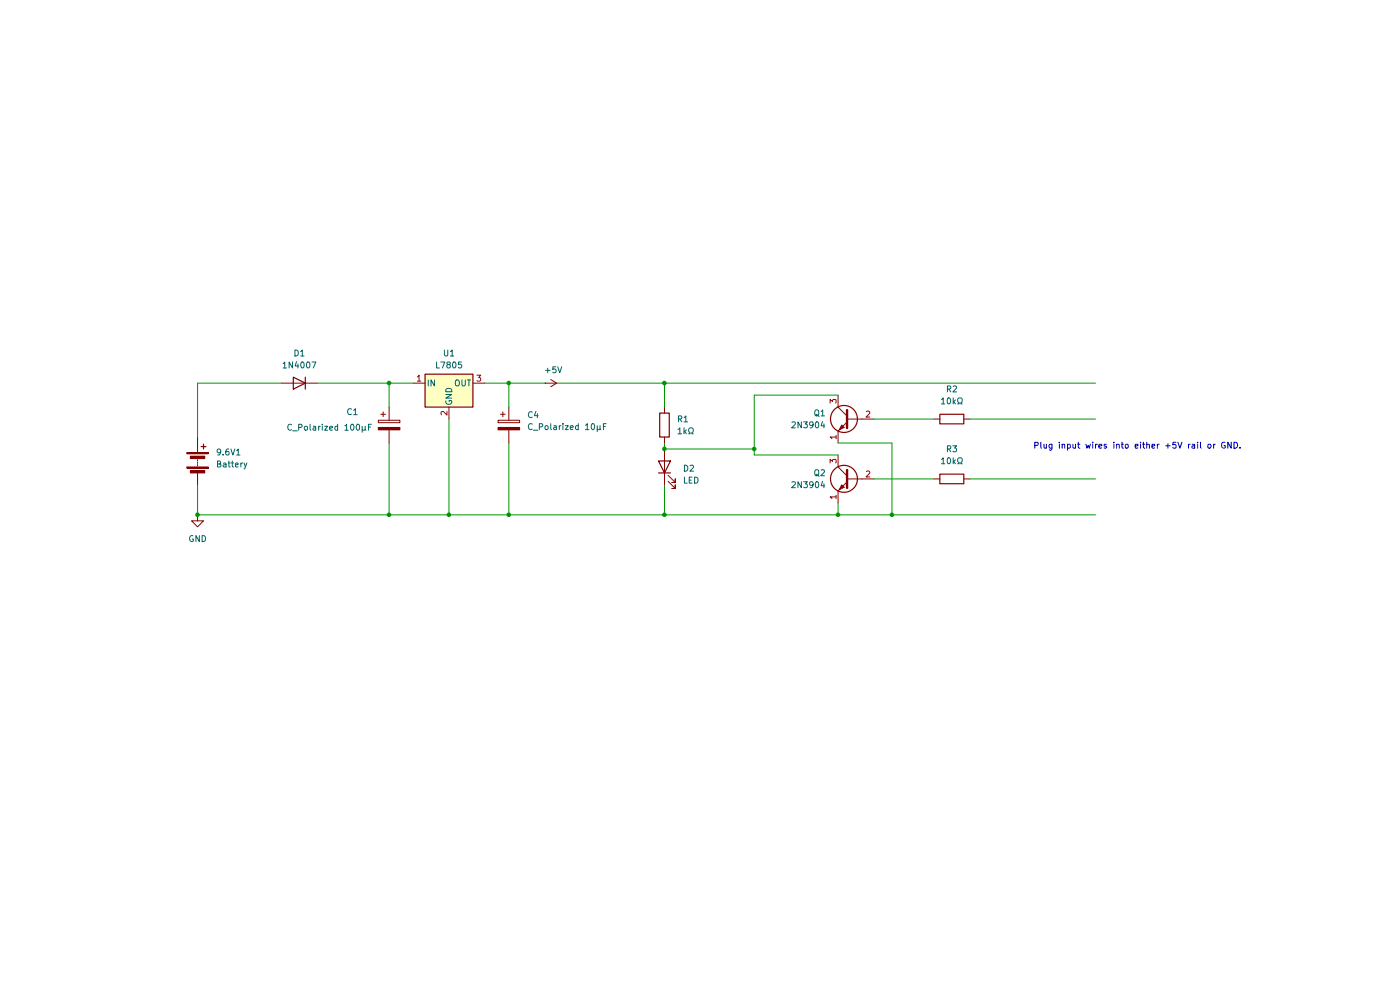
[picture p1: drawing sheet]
(kicad_sch
 (version 20260306)
 (generator "eeschema")
 (generator_version "10.0")
 (paper "A4")
 (lib_symbols
  (symbol "Device:Battery"
   (pin_numbers (hide yes))
   (pin_names
    (offset 0) (hide yes)) (exclude_from_sim no) (in_bom yes) (on_board yes)
   (in_pos_files yes)
   (duplicate_pin_numbers_are_jumpers no)
   (property "Reference" "BT" (at 2.54 2.54 0) (show_name no) (do_not_autoplace no) (effects (font (size 1.27 1.27)) (justify left)))
   (property "Value" "Battery" (at 2.54 0 0) (show_name no) (do_not_autoplace no) (effects (font (size 1.27 1.27)) (justify left)))
   (property "Footprint" "" (at 0 1.524 90) (show_name no) (do_not_autoplace no) (hide yes) (effects (font (size 1.27 1.27))))
   (property "Datasheet" "" (at 0 1.524 90) (show_name no) (do_not_autoplace no) (hide yes) (effects (font (size 1.27 1.27))))
   (property "Description" "Multiple-cell battery" (at 0 0 0) (show_name no) (do_not_autoplace no) (hide yes) (effects (font (size 1.27 1.27))))
   (property "Sim.Device" "V" (at 0 0 0) (show_name no) (do_not_autoplace no) (hide yes) (effects (font (size 1.27 1.27))))
   (property "Sim.Type" "DC" (at 0 0 0) (show_name no) (do_not_autoplace no) (hide yes) (effects (font (size 1.27 1.27))))
   (property "Sim.Pins" "1=+ 2=-" (at 0 0 0) (show_name no) (do_not_autoplace no) (hide yes) (effects (font (size 1.27 1.27))))
   (symbol "Battery_0_1"
    (rectangle (start -2.286 1.778) (end 2.286 1.524) (stroke (width 0) (type default)) (fill (type outline)))
    (rectangle (start -2.286 -1.27) (end 2.286 -1.524) (stroke (width 0) (type default)) (fill (type outline)))
    (rectangle (start -1.524 1.016) (end 1.524 0.508) (stroke (width 0) (type default)) (fill (type outline)))
    (rectangle (start -1.524 -2.032) (end 1.524 -2.54) (stroke (width 0) (type default)) (fill (type outline)))
    (polyline (pts (xy 0 1.778) (xy 0 2.54)) (stroke (width 0) (type default)) (fill (type none)))
    (polyline (pts (xy 0 0) (xy 0 0.254)) (stroke (width 0) (type default)) (fill (type none)))
    (polyline (pts (xy 0 -0.508) (xy 0 -0.254)) (stroke (width 0) (type default)) (fill (type none)))
    (polyline (pts (xy 0 -1.016) (xy 0 -0.762)) (stroke (width 0) (type default)) (fill (type none)))
    (polyline (pts (xy 0.762 3.048) (xy 1.778 3.048)) (stroke (width 0.254) (type default)) (fill (type none)))
    (polyline (pts (xy 1.27 3.556) (xy 1.27 2.54)) (stroke (width 0.254) (type default)) (fill (type none))))
   (symbol "Battery_1_1"
    (pin passive line (at 0 5.08 270) (length 2.54) (name "+" (effects (font (size 1.27 1.27)))) (number "1" (effects (font (size 1.27 1.27)))))
    (pin passive line (at 0 -5.08 90) (length 2.54) (name "-" (effects (font (size 1.27 1.27)))) (number "2" (effects (font (size 1.27 1.27))))))
   (embedded_fonts no))
  (symbol "Device:C_Polarized"
   (pin_numbers (hide yes))
   (pin_names
    (offset 0.254)) (exclude_from_sim no) (in_bom yes) (on_board yes)
   (in_pos_files yes)
   (duplicate_pin_numbers_are_jumpers no)
   (property "Reference" "C" (at 0.635 2.54 0) (show_name no) (do_not_autoplace no) (effects (font (size 1.27 1.27)) (justify left)))
   (property "Value" "C_Polarized" (at 0.635 -2.54 0) (show_name no) (do_not_autoplace no) (effects (font (size 1.27 1.27)) (justify left)))
   (property "Footprint" "" (at 0.9652 -3.81 0) (show_name no) (do_not_autoplace no) (hide yes) (effects (font (size 1.27 1.27))))
   (property "Datasheet" "" (at 0 0 0) (show_name no) (do_not_autoplace no) (hide yes) (effects (font (size 1.27 1.27))))
   (property "Description" "Polarized capacitor" (at 0 0 0) (show_name no) (do_not_autoplace no) (hide yes) (effects (font (size 1.27 1.27))))
   (symbol "C_Polarized_0_1"
    (rectangle (start -2.286 0.508) (end 2.286 1.016) (stroke (width 0) (type default)) (fill (type none)))
    (polyline (pts (xy -1.778 2.286) (xy -0.762 2.286)) (stroke (width 0) (type default)) (fill (type none)))
    (polyline (pts (xy -1.27 2.794) (xy -1.27 1.778)) (stroke (width 0) (type default)) (fill (type none)))
    (rectangle (start 2.286 -0.508) (end -2.286 -1.016) (stroke (width 0) (type default)) (fill (type outline))))
   (symbol "C_Polarized_1_1"
    (pin passive line (at 0 3.81 270) (length 2.794) (name "" (effects (font (size 1.27 1.27)))) (number "1" (effects (font (size 1.27 1.27)))))
    (pin passive line (at 0 -3.81 90) (length 2.794) (name "" (effects (font (size 1.27 1.27)))) (number "2" (effects (font (size 1.27 1.27))))))
   (embedded_fonts no))
  (symbol "Device:LED"
   (pin_numbers (hide yes))
   (pin_names
    (offset 1.016) (hide yes)) (exclude_from_sim no) (in_bom yes) (on_board yes)
   (in_pos_files yes)
   (duplicate_pin_numbers_are_jumpers no)
   (property "Reference" "D" (at 0 2.54 0) (show_name no) (do_not_autoplace no) (effects (font (size 1.27 1.27))))
   (property "Value" "LED" (at 0 -2.54 0) (show_name no) (do_not_autoplace no) (effects (font (size 1.27 1.27))))
   (property "Footprint" "" (at 0 0 0) (show_name no) (do_not_autoplace no) (hide yes) (effects (font (size 1.27 1.27))))
   (property "Datasheet" "" (at 0 0 0) (show_name no) (do_not_autoplace no) (hide yes) (effects (font (size 1.27 1.27))))
   (property "Description" "Light emitting diode" (at 0 0 0) (show_name no) (do_not_autoplace no) (hide yes) (effects (font (size 1.27 1.27))))
   (property "Sim.Pins" "1=K 2=A" (at 0 0 0) (show_name no) (do_not_autoplace no) (hide yes) (effects (font (size 1.27 1.27))))
   (symbol "LED_0_1"
    (polyline (pts (xy -3.048 -0.762) (xy -4.572 -2.286) (xy -3.81 -2.286) (xy -4.572 -2.286) (xy -4.572 -1.524)) (stroke (width 0) (type default)) (fill (type none)))
    (polyline (pts (xy -1.778 -0.762) (xy -3.302 -2.286) (xy -2.54 -2.286) (xy -3.302 -2.286) (xy -3.302 -1.524)) (stroke (width 0) (type default)) (fill (type none)))
    (polyline (pts (xy -1.27 0) (xy 1.27 0)) (stroke (width 0) (type default)) (fill (type none)))
    (polyline (pts (xy -1.27 -1.27) (xy -1.27 1.27)) (stroke (width 0.254) (type default)) (fill (type none)))
    (polyline (pts (xy 1.27 -1.27) (xy 1.27 1.27) (xy -1.27 0) (xy 1.27 -1.27)) (stroke (width 0.254) (type default)) (fill (type none))))
   (symbol "LED_1_1"
    (pin passive line (at -3.81 0 0) (length 2.54) (name "K" (effects (font (size 1.27 1.27)))) (number "1" (effects (font (size 1.27 1.27)))))
    (pin passive line (at 3.81 0 180) (length 2.54) (name "A" (effects (font (size 1.27 1.27)))) (number "2" (effects (font (size 1.27 1.27))))))
   (embedded_fonts no))
  (symbol "Device:R"
   (pin_numbers (hide yes))
   (pin_names
    (offset 0)) (exclude_from_sim no) (in_bom yes) (on_board yes)
   (in_pos_files yes)
   (duplicate_pin_numbers_are_jumpers no)
   (property "Reference" "R" (at 2.032 0 90) (show_name no) (do_not_autoplace no) (effects (font (size 1.27 1.27))))
   (property "Value" "R" (at 0 0 90) (show_name no) (do_not_autoplace no) (effects (font (size 1.27 1.27))))
   (property "Footprint" "" (at -1.778 0 90) (show_name no) (do_not_autoplace no) (hide yes) (effects (font (size 1.27 1.27))))
   (property "Datasheet" "" (at 0 0 0) (show_name no) (do_not_autoplace no) (hide yes) (effects (font (size 1.27 1.27))))
   (property "Description" "Resistor" (at 0 0 0) (show_name no) (do_not_autoplace no) (hide yes) (effects (font (size 1.27 1.27))))
   (symbol "R_0_1"
    (rectangle (start -1.016 -2.54) (end 1.016 2.54) (stroke (width 0.254) (type default)) (fill (type none))))
   (symbol "R_1_1"
    (pin passive line (at 0 3.81 270) (length 1.27) (name "" (effects (font (size 1.27 1.27)))) (number "1" (effects (font (size 1.27 1.27)))))
    (pin passive line (at 0 -3.81 90) (length 1.27) (name "" (effects (font (size 1.27 1.27)))) (number "2" (effects (font (size 1.27 1.27))))))
   (embedded_fonts no))
  (symbol "Diode:1N4007"
   (pin_numbers (hide yes))
   (pin_names (hide yes)) (exclude_from_sim no) (in_bom yes) (on_board yes)
   (in_pos_files yes)
   (duplicate_pin_numbers_are_jumpers no)
   (property "Reference" "D" (at 0 2.54 0) (show_name no) (do_not_autoplace no) (effects (font (size 1.27 1.27))))
   (property "Value" "1N4007" (at 0 -2.54 0) (show_name no) (do_not_autoplace no) (effects (font (size 1.27 1.27))))
   (property "Footprint" "Diode_THT:D_DO-41_SOD81_P10.16mm_Horizontal" (at 0 -4.445 0) (show_name no) (do_not_autoplace no) (hide yes) (effects (font (size 1.27 1.27))))
   (property "Datasheet" "http://www.vishay.com/docs/88503/1n4001.pdf" (at 0 0 0) (show_name no) (do_not_autoplace no) (hide yes) (effects (font (size 1.27 1.27))))
   (property "Description" "1000V 1A General Purpose Rectifier Diode, DO-41" (at 0 0 0) (show_name no) (do_not_autoplace no) (hide yes) (effects (font (size 1.27 1.27))))
   (property "Sim.Device" "D" (at 0 0 0) (show_name no) (do_not_autoplace no) (hide yes) (effects (font (size 1.27 1.27))))
   (property "Sim.Pins" "1=K 2=A" (at 0 0 0) (show_name no) (do_not_autoplace no) (hide yes) (effects (font (size 1.27 1.27))))
   (symbol "1N4007_0_1"
    (polyline (pts (xy -1.27 1.27) (xy -1.27 -1.27)) (stroke (width 0.254) (type default)) (fill (type none)))
    (polyline (pts (xy 1.27 1.27) (xy 1.27 -1.27) (xy -1.27 0) (xy 1.27 1.27)) (stroke (width 0.254) (type default)) (fill (type none)))
    (polyline (pts (xy 1.27 0) (xy -1.27 0)) (stroke (width 0) (type default)) (fill (type none))))
   (symbol "1N4007_1_1"
    (pin passive line (at -3.81 0 0) (length 2.54) (name "K" (effects (font (size 1.27 1.27)))) (number "1" (effects (font (size 1.27 1.27)))))
    (pin passive line (at 3.81 0 180) (length 2.54) (name "A" (effects (font (size 1.27 1.27)))) (number "2" (effects (font (size 1.27 1.27))))))
   (embedded_fonts no))
  (symbol "Regulator_Linear:L7805"
   (pin_names
    (offset 0.254)) (exclude_from_sim no) (in_bom yes) (on_board yes)
   (in_pos_files yes)
   (duplicate_pin_numbers_are_jumpers no)
   (property "Reference" "U" (at -3.81 3.175 0) (show_name no) (do_not_autoplace no) (effects (font (size 1.27 1.27))))
   (property "Value" "L7805" (at 0 3.175 0) (show_name no) (do_not_autoplace no) (effects (font (size 1.27 1.27)) (justify left)))
   (property "Footprint" "" (at 0.635 -3.81 0) (show_name no) (do_not_autoplace no) (hide yes) (effects (font (size 1.27 1.27)
    (italic yes)) (justify left)))
   (property "Datasheet" "http://www.st.com/content/ccc/resource/technical/document/datasheet/41/4f/b3/b0/12/d4/47/88/CD00000444.pdf/files/CD00000444.pdf/jcr:content/translations/en.CD00000444.pdf" (at 0 -1.27 0) (show_name no) (do_not_autoplace no) (hide yes) (effects (font (size 1.27 1.27))))
   (property "Description" "Positive 1.5A 35V Linear Regulator, Fixed Output 5V, TO-220/TO-263/TO-252" (at 0 0 0) (show_name no) (do_not_autoplace no) (hide yes) (effects (font (size 1.27 1.27))))
   (symbol "L7805_0_1"
    (rectangle (start -5.08 1.905) (end 5.08 -5.08) (stroke (width 0.254) (type default)) (fill (type background))))
   (symbol "L7805_1_1"
    (pin power_in line (at -7.62 0 0) (length 2.54) (name "IN" (effects (font (size 1.27 1.27)))) (number "1" (effects (font (size 1.27 1.27)))))
    (pin power_in line (at 0 -7.62 90) (length 2.54) (name "GND" (effects (font (size 1.27 1.27)))) (number "2" (effects (font (size 1.27 1.27)))))
    (pin power_out line (at 7.62 0 180) (length 2.54) (name "OUT" (effects (font (size 1.27 1.27)))) (number "3" (effects (font (size 1.27 1.27))))))
   (embedded_fonts no))
  (symbol "Transistor_BJT:2N3904"
   (pin_names
    (offset 0) (hide yes)) (exclude_from_sim no) (in_bom yes) (on_board yes)
   (in_pos_files yes)
   (duplicate_pin_numbers_are_jumpers no)
   (property "Reference" "Q" (at 5.08 1.905 0) (show_name no) (do_not_autoplace no) (effects (font (size 1.27 1.27)) (justify left)))
   (property "Value" "2N3904" (at 5.08 0 0) (show_name no) (do_not_autoplace no) (effects (font (size 1.27 1.27)) (justify left)))
   (property "Footprint" "Package_TO_SOT_THT:TO-92_Inline" (at 5.08 -1.905 0) (show_name no) (do_not_autoplace no) (hide yes) (effects (font (size 1.27 1.27)
    (italic yes)) (justify left)))
   (property "Datasheet" "https://www.onsemi.com/pub/Collateral/2N3903-D.PDF" (at 0 0 0) (show_name no) (do_not_autoplace no) (hide yes) (effects (font (size 1.27 1.27)) (justify left)))
   (property "Description" "0.2A Ic, 40V Vce, Small Signal NPN Transistor, TO-92" (at 0 0 0) (show_name no) (do_not_autoplace no) (hide yes) (effects (font (size 1.27 1.27))))
   (property "Sim.Device" "NPN" (at 0 0 0) (show_name no) (do_not_autoplace no) (hide yes) (effects (font (size 1.27 1.27))))
   (property "Sim.Pins" "1=E 2=B 3=C" (at 0 0 0) (show_name no) (do_not_autoplace no) (hide yes) (effects (font (size 1.27 1.27))))
   (symbol "2N3904_0_1"
    (polyline (pts (xy -2.54 0) (xy 0.635 0)) (stroke (width 0) (type default)) (fill (type none)))
    (polyline (pts (xy 0.635 1.905) (xy 0.635 -1.905)) (stroke (width 0.508) (type default)) (fill (type none)))
    (circle (center 1.27 0) (radius 2.8194) (stroke (width 0.254) (type default)) (fill (type none))))
   (symbol "2N3904_1_1"
    (polyline (pts (xy 0.635 0.635) (xy 2.54 2.54)) (stroke (width 0) (type default)) (fill (type none)))
    (polyline (pts (xy 0.635 -0.635) (xy 2.54 -2.54)) (stroke (width 0) (type default)) (fill (type none)))
    (polyline (pts (xy 1.27 -1.778) (xy 1.778 -1.27) (xy 2.286 -2.286) (xy 1.27 -1.778)) (stroke (width 0) (type default)) (fill (type outline)))
    (pin passive line (at 2.54 -5.08 90) (length 2.54) (name "E" (effects (font (size 1.27 1.27)))) (number "1" (effects (font (size 1.27 1.27)))))
    (pin input line (at -5.08 0 0) (length 2.54) (name "B" (effects (font (size 1.27 1.27)))) (number "2" (effects (font (size 1.27 1.27)))))
    (pin passive line (at 2.54 5.08 270) (length 2.54) (name "C" (effects (font (size 1.27 1.27)))) (number "3" (effects (font (size 1.27 1.27))))))
   (embedded_fonts no))
  (symbol "power:+5V"
   (power global)
   (pin_numbers (hide yes))
   (pin_names
    (offset 0) (hide yes)) (exclude_from_sim no) (in_bom yes) (on_board yes)
   (in_pos_files yes)
   (duplicate_pin_numbers_are_jumpers no)
   (property "Reference" "#PWR" (at 0 -3.81 0) (show_name no) (do_not_autoplace no) (hide yes) (effects (font (size 1.27 1.27))))
   (property "Value" "+5V" (at 0 3.556 0) (show_name no) (do_not_autoplace no) (effects (font (size 1.27 1.27))))
   (property "Footprint" "" (at 0 0 0) (show_name no) (do_not_autoplace no) (hide yes) (effects (font (size 1.27 1.27))))
   (property "Datasheet" "" (at 0 0 0) (show_name no) (do_not_autoplace no) (hide yes) (effects (font (size 1.27 1.27))))
   (property "Description" "Power symbol creates a global label with name \"+5V\"" (at 0 0 0) (show_name no) (do_not_autoplace no) (hide yes) (effects (font (size 1.27 1.27))))
   (symbol "+5V_0_1"
    (polyline (pts (xy -0.762 1.27) (xy 0 2.54)) (stroke (width 0) (type default)) (fill (type none)))
    (polyline (pts (xy 0 2.54) (xy 0.762 1.27)) (stroke (width 0) (type default)) (fill (type none)))
    (polyline (pts (xy 0 0) (xy 0 2.54)) (stroke (width 0) (type default)) (fill (type none))))
   (symbol "+5V_1_1"
    (pin power_in line (at 0 0 90) (length 0) (name "" (effects (font (size 1.27 1.27)))) (number "1" (effects (font (size 1.27 1.27))))))
   (embedded_fonts no))
  (symbol "power:GND"
   (power global)
   (pin_numbers (hide yes))
   (pin_names
    (offset 0) (hide yes)) (exclude_from_sim no) (in_bom yes) (on_board yes)
   (in_pos_files yes)
   (duplicate_pin_numbers_are_jumpers no)
   (property "Reference" "#PWR" (at 0 -6.35 0) (show_name no) (do_not_autoplace no) (hide yes) (effects (font (size 1.27 1.27))))
   (property "Value" "GND" (at 0 -3.81 0) (show_name no) (do_not_autoplace no) (effects (font (size 1.27 1.27))))
   (property "Footprint" "" (at 0 0 0) (show_name no) (do_not_autoplace no) (hide yes) (effects (font (size 1.27 1.27))))
   (property "Datasheet" "" (at 0 0 0) (show_name no) (do_not_autoplace no) (hide yes) (effects (font (size 1.27 1.27))))
   (property "Description" "Power symbol creates a global label with name \"GND\" , ground" (at 0 0 0) (show_name no) (do_not_autoplace no) (hide yes) (effects (font (size 1.27 1.27))))
   (symbol "GND_0_1"
    (polyline (pts (xy 0 0) (xy 0 -1.27) (xy 1.27 -1.27) (xy 0 -2.54) (xy -1.27 -1.27) (xy 0 -1.27)) (stroke (width 0) (type default)) (fill (type none))))
   (symbol "GND_1_1"
    (pin power_in line (at 0 0 270) (length 0) (name "" (effects (font (size 1.27 1.27)))) (number "1" (effects (font (size 1.27 1.27))))))
   (embedded_fonts no)))
 (text "Plug input wires into either +5V rail or GND."
  (exclude_from_sim no)
  (at 241.3 94.742 0)
  (effects (font (size 1.27 1.27))))
 (junction
  (at 189.23 109.22)
  (diameter 0)
  (color 0 0 0 0))
 (junction
  (at 107.95 109.22)
  (diameter 0)
  (color 0 0 0 0))
 (junction
  (at 160.02 95.25)
  (diameter 0)
  (color 0 0 0 0))
 (junction
  (at 95.25 109.22)
  (diameter 0)
  (color 0 0 0 0))
 (junction
  (at 140.97 109.22)
  (diameter 0)
  (color 0 0 0 0))
 (junction
  (at 82.55 81.28)
  (diameter 0)
  (color 0 0 0 0))
 (junction
  (at 107.95 81.28)
  (diameter 0)
  (color 0 0 0 0))
 (junction
  (at 177.8 109.22)
  (diameter 0)
  (color 0 0 0 0))
 (junction
  (at 140.97 81.28)
  (diameter 0)
  (color 0 0 0 0))
 (junction
  (at 41.91 109.22)
  (diameter 0)
  (color 0 0 0 0))
 (junction
  (at 140.97 95.25)
  (diameter 0)
  (color 0 0 0 0))
 (junction
  (at 82.55 109.22)
  (diameter 0)
  (color 0 0 0 0))
 (wire
  (pts (xy 118.11 81.28) (xy 140.97 81.28))
  (stroke (width 0) (type default)))
 (wire
  (pts (xy 140.97 109.22) (xy 140.97 102.87))
  (stroke (width 0) (type default)))
 (wire
  (pts (xy 140.97 81.28) (xy 140.97 86.36))
  (stroke (width 0) (type default)))
 (wire
  (pts (xy 185.42 101.6) (xy 198.12 101.6))
  (stroke (width 0) (type default)))
 (wire
  (pts (xy 95.25 88.9) (xy 95.25 109.22))
  (stroke (width 0) (type default)))
 (wire
  (pts (xy 177.8 96.52) (xy 160.02 96.52))
  (stroke (width 0) (type default)))
 (wire
  (pts (xy 41.91 102.87) (xy 41.91 109.22))
  (stroke (width 0) (type default)))
 (wire
  (pts (xy 160.02 96.52) (xy 160.02 95.25))
  (stroke (width 0) (type default)))
 (wire
  (pts (xy 189.23 109.22) (xy 232.41 109.22))
  (stroke (width 0) (type default)))
 (wire
  (pts (xy 95.25 109.22) (xy 82.55 109.22))
  (stroke (width 0) (type default)))
 (wire
  (pts (xy 107.95 109.22) (xy 95.25 109.22))
  (stroke (width 0) (type default)))
 (wire
  (pts (xy 67.31 81.28) (xy 82.55 81.28))
  (stroke (width 0) (type default)))
 (wire
  (pts (xy 177.8 109.22) (xy 140.97 109.22))
  (stroke (width 0) (type default)))
 (wire
  (pts (xy 140.97 95.25) (xy 160.02 95.25))
  (stroke (width 0) (type default)))
 (wire
  (pts (xy 185.42 88.9) (xy 198.12 88.9))
  (stroke (width 0) (type default)))
 (wire
  (pts (xy 140.97 81.28) (xy 232.41 81.28))
  (stroke (width 0) (type default)))
 (wire
  (pts (xy 160.02 83.82) (xy 160.02 95.25))
  (stroke (width 0) (type default)))
 (wire
  (pts (xy 140.97 93.98) (xy 140.97 95.25))
  (stroke (width 0) (type default)))
 (wire
  (pts (xy 189.23 93.98) (xy 189.23 109.22))
  (stroke (width 0) (type default)))
 (wire
  (pts (xy 107.95 109.22) (xy 140.97 109.22))
  (stroke (width 0) (type default)))
 (wire
  (pts (xy 177.8 109.22) (xy 189.23 109.22))
  (stroke (width 0) (type default)))
 (wire
  (pts (xy 160.02 83.82) (xy 177.8 83.82))
  (stroke (width 0) (type default)))
 (wire
  (pts (xy 205.74 88.9) (xy 232.41 88.9))
  (stroke (width 0) (type default)))
 (wire
  (pts (xy 177.8 93.98) (xy 189.23 93.98))
  (stroke (width 0) (type default)))
 (wire
  (pts (xy 102.87 81.28) (xy 107.95 81.28))
  (stroke (width 0) (type default)))
 (wire
  (pts (xy 177.8 106.68) (xy 177.8 109.22))
  (stroke (width 0) (type default)))
 (wire
  (pts (xy 41.91 81.28) (xy 59.69 81.28))
  (stroke (width 0) (type default)))
 (wire
  (pts (xy 82.55 109.22) (xy 41.91 109.22))
  (stroke (width 0) (type default)))
 (wire
  (pts (xy 107.95 81.28) (xy 107.95 86.36))
  (stroke (width 0) (type default)))
 (wire
  (pts (xy 82.55 81.28) (xy 82.55 86.36))
  (stroke (width 0) (type default)))
 (wire
  (pts (xy 107.95 93.98) (xy 107.95 109.22))
  (stroke (width 0) (type default)))
 (wire
  (pts (xy 205.74 101.6) (xy 232.41 101.6))
  (stroke (width 0) (type default)))
 (wire
  (pts (xy 82.55 81.28) (xy 87.63 81.28))
  (stroke (width 0) (type default)))
 (wire
  (pts (xy 41.91 92.71) (xy 41.91 81.28))
  (stroke (width 0) (type default)))
 (wire
  (pts (xy 107.95 81.28) (xy 115.57 81.28))
  (stroke (width 0) (type default)))
 (wire
  (pts (xy 82.55 93.98) (xy 82.55 109.22))
  (stroke (width 0) (type default)))
 (symbol
  (lib_id "Diode:1N4007")
  (at 63.5 81.28 180)
  (unit 1)
  (body_style 1)
  (exclude_from_sim no)
  (in_bom yes)
  (on_board yes)
  (in_pos_files yes)
  (dnp no)
  (fields_autoplaced yes)
  (property "Reference" "D1" (at 63.5 74.93 0) (show_name no) (do_not_autoplace no) (effects (font (size 1.27 1.27))))
  (property "Value" "1N4007" (at 63.5 77.47 0) (show_name no) (do_not_autoplace no) (effects (font (size 1.27 1.27))))
  (property "Footprint" "Diode_THT:D_DO-41_SOD81_P10.16mm_Horizontal" (at 63.5 76.835 0) (hide yes) (show_name no) (do_not_autoplace no) (effects (font (size 1.27 1.27))))
  (property "Datasheet" "http://www.vishay.com/docs/88503/1n4001.pdf" (at 63.5 81.28 0) (hide yes) (show_name no) (do_not_autoplace no) (effects (font (size 1.27 1.27))))
  (property "Description" "1000V 1A General Purpose Rectifier Diode, DO-41" (at 63.5 81.28 0) (hide yes) (show_name no) (do_not_autoplace no) (effects (font (size 1.27 1.27))))
  (property "Sim.Device" "D" (at 63.5 81.28 0) (hide yes) (show_name no) (do_not_autoplace no) (effects (font (size 1.27 1.27))))
  (property "Sim.Pins" "1=K 2=A" (at 63.5 81.28 0) (hide yes) (show_name no) (do_not_autoplace no) (effects (font (size 1.27 1.27))))
  (pin "1")
  (pin "2"))
 (symbol
  (lib_id "power:GND")
  (at 41.91 109.22 0)
  (unit 1)
  (body_style 1)
  (exclude_from_sim no)
  (in_bom yes)
  (on_board yes)
  (in_pos_files yes)
  (dnp no)
  (fields_autoplaced yes)
  (property "Reference" "#PWR01" (at 41.91 115.57 0) (hide yes) (show_name no) (do_not_autoplace no) (effects (font (size 1.27 1.27))))
  (property "Value" "GND" (at 41.91 114.3 0) (show_name no) (do_not_autoplace no) (effects (font (size 1.27 1.27))))
  (property "Footprint" "" (at 41.91 109.22 0) (hide yes) (show_name no) (do_not_autoplace no) (effects (font (size 1.27 1.27))))
  (property "Datasheet" "" (at 41.91 109.22 0) (hide yes) (show_name no) (do_not_autoplace no) (effects (font (size 1.27 1.27))))
  (property "Description" "Power symbol creates a global label with name \"GND\" , ground" (at 41.91 109.22 0) (hide yes) (show_name no) (do_not_autoplace no) (effects (font (size 1.27 1.27))))
  (pin "1"))
 (symbol
  (lib_id "Device:R")
  (at 201.93 88.9 90)
  (unit 1)
  (body_style 1)
  (exclude_from_sim no)
  (in_bom yes)
  (on_board yes)
  (in_pos_files yes)
  (dnp no)
  (fields_autoplaced yes)
  (property "Reference" "R2" (at 201.93 82.55 90) (show_name no) (do_not_autoplace no) (effects (font (size 1.27 1.27))))
  (property "Value" "10kΩ" (at 201.93 85.09 90) (show_name no) (do_not_autoplace no) (effects (font (size 1.27 1.27))))
  (property "Footprint" "" (at 201.93 90.678 90) (hide yes) (show_name no) (do_not_autoplace no) (effects (font (size 1.27 1.27))))
  (property "Datasheet" "" (at 201.93 88.9 0) (hide yes) (show_name no) (do_not_autoplace no) (effects (font (size 1.27 1.27))))
  (property "Description" "Resistor" (at 201.93 88.9 0) (hide yes) (show_name no) (do_not_autoplace no) (effects (font (size 1.27 1.27))))
  (pin "1")
  (pin "2"))
 (symbol
  (lib_id "Device:R")
  (at 140.97 90.17 0)
  (unit 1)
  (body_style 1)
  (exclude_from_sim no)
  (in_bom yes)
  (on_board yes)
  (in_pos_files yes)
  (dnp no)
  (fields_autoplaced yes)
  (property "Reference" "R1" (at 143.51 88.8999 0) (show_name no) (do_not_autoplace no) (effects (font (size 1.27 1.27)) (justify left)))
  (property "Value" "1kΩ" (at 143.51 91.4399 0) (show_name no) (do_not_autoplace no) (effects (font (size 1.27 1.27)) (justify left)))
  (property "Footprint" "" (at 139.192 90.17 90) (hide yes) (show_name no) (do_not_autoplace no) (effects (font (size 1.27 1.27))))
  (property "Datasheet" "" (at 140.97 90.17 0) (hide yes) (show_name no) (do_not_autoplace no) (effects (font (size 1.27 1.27))))
  (property "Description" "Resistor" (at 140.97 90.17 0) (hide yes) (show_name no) (do_not_autoplace no) (effects (font (size 1.27 1.27))))
  (pin "1")
  (pin "2"))
 (symbol
  (lib_id "Transistor_BJT:2N3904")
  (at 180.34 101.6 0)
  (mirror y)
  (unit 1)
  (body_style 1)
  (exclude_from_sim no)
  (in_bom yes)
  (on_board yes)
  (in_pos_files yes)
  (dnp no)
  (property "Reference" "Q2" (at 175.26 100.3299 0) (show_name no) (do_not_autoplace no) (effects (font (size 1.27 1.27)) (justify left)))
  (property "Value" "2N3904" (at 175.26 102.8699 0) (show_name no) (do_not_autoplace no) (effects (font (size 1.27 1.27)) (justify left)))
  (property "Footprint" "Package_TO_SOT_THT:TO-92_Inline" (at 175.26 103.505 0) (hide yes) (show_name no) (do_not_autoplace no) (effects (font (size 1.27 1.27)
    (italic yes)) (justify left)))
  (property "Datasheet" "https://www.onsemi.com/pub/Collateral/2N3903-D.PDF" (at 180.34 101.6 0) (hide yes) (show_name no) (do_not_autoplace no) (effects (font (size 1.27 1.27)) (justify left)))
  (property "Description" "0.2A Ic, 40V Vce, Small Signal NPN Transistor, TO-92" (at 180.34 101.6 0) (hide yes) (show_name no) (do_not_autoplace no) (effects (font (size 1.27 1.27))))
  (property "Sim.Device" "NPN" (at 180.34 101.6 0) (hide yes) (show_name no) (do_not_autoplace no) (effects (font (size 1.27 1.27))))
  (property "Sim.Pins" "1=E 2=B 3=C" (at 180.34 101.6 0) (hide yes) (show_name no) (do_not_autoplace no) (effects (font (size 1.27 1.27))))
  (pin "3")
  (pin "1")
  (pin "2"))
 (symbol
  (lib_id "Device:R")
  (at 201.93 101.6 90)
  (unit 1)
  (body_style 1)
  (exclude_from_sim no)
  (in_bom yes)
  (on_board yes)
  (in_pos_files yes)
  (dnp no)
  (fields_autoplaced yes)
  (property "Reference" "R3" (at 201.93 95.25 90) (show_name no) (do_not_autoplace no) (effects (font (size 1.27 1.27))))
  (property "Value" "10kΩ" (at 201.93 97.79 90) (show_name no) (do_not_autoplace no) (effects (font (size 1.27 1.27))))
  (property "Footprint" "" (at 201.93 103.378 90) (hide yes) (show_name no) (do_not_autoplace no) (effects (font (size 1.27 1.27))))
  (property "Datasheet" "" (at 201.93 101.6 0) (hide yes) (show_name no) (do_not_autoplace no) (effects (font (size 1.27 1.27))))
  (property "Description" "Resistor" (at 201.93 101.6 0) (hide yes) (show_name no) (do_not_autoplace no) (effects (font (size 1.27 1.27))))
  (pin "1")
  (pin "2"))
 (symbol
  (lib_id "Transistor_BJT:2N3904")
  (at 180.34 88.9 0)
  (mirror y)
  (unit 1)
  (body_style 1)
  (exclude_from_sim no)
  (in_bom yes)
  (on_board yes)
  (in_pos_files yes)
  (dnp no)
  (property "Reference" "Q1" (at 175.26 87.6299 0) (show_name no) (do_not_autoplace no) (effects (font (size 1.27 1.27)) (justify left)))
  (property "Value" "2N3904" (at 175.26 90.1699 0) (show_name no) (do_not_autoplace no) (effects (font (size 1.27 1.27)) (justify left)))
  (property "Footprint" "Package_TO_SOT_THT:TO-92_Inline" (at 175.26 90.805 0) (hide yes) (show_name no) (do_not_autoplace no) (effects (font (size 1.27 1.27)
    (italic yes)) (justify left)))
  (property "Datasheet" "https://www.onsemi.com/pub/Collateral/2N3903-D.PDF" (at 180.34 88.9 0) (hide yes) (show_name no) (do_not_autoplace no) (effects (font (size 1.27 1.27)) (justify left)))
  (property "Description" "0.2A Ic, 40V Vce, Small Signal NPN Transistor, TO-92" (at 180.34 88.9 0) (hide yes) (show_name no) (do_not_autoplace no) (effects (font (size 1.27 1.27))))
  (property "Sim.Device" "NPN" (at 180.34 88.9 0) (hide yes) (show_name no) (do_not_autoplace no) (effects (font (size 1.27 1.27))))
  (property "Sim.Pins" "1=E 2=B 3=C" (at 180.34 88.9 0) (hide yes) (show_name no) (do_not_autoplace no) (effects (font (size 1.27 1.27))))
  (pin "3")
  (pin "1")
  (pin "2"))
 (symbol
  (lib_id "Device:C_Polarized")
  (at 82.55 90.17 0)
  (unit 1)
  (body_style 1)
  (exclude_from_sim no)
  (in_bom yes)
  (on_board yes)
  (in_pos_files yes)
  (dnp no)
  (property "Reference" "C1" (at 73.406 87.376 0) (show_name no) (do_not_autoplace no) (effects (font (size 1.27 1.27)) (justify left)))
  (property "Value" "C_Polarized 100μF" (at 60.706 90.678 0) (show_name no) (do_not_autoplace no) (effects (font (size 1.27 1.27)) (justify left)))
  (property "Footprint" "Capacitor_THT:CP_Radial_D5.0mm_P2.00mm" (at 83.5152 93.98 0) (hide yes) (show_name no) (do_not_autoplace no) (effects (font (size 1.27 1.27))))
  (property "Datasheet" "" (at 82.55 90.17 0) (hide yes) (show_name no) (do_not_autoplace no) (effects (font (size 1.27 1.27))))
  (property "Description" "Polarized capacitor" (at 82.55 90.17 0) (hide yes) (show_name no) (do_not_autoplace no) (effects (font (size 1.27 1.27))))
  (pin "1")
  (pin "2"))
 (symbol
  (lib_id "power:+5V")
  (at 115.57 81.28 270)
  (unit 1)
  (body_style 1)
  (exclude_from_sim no)
  (in_bom yes)
  (on_board yes)
  (in_pos_files yes)
  (dnp no)
  (property "Reference" "#PWR06" (at 111.76 81.28 0) (hide yes) (show_name no) (do_not_autoplace no) (effects (font (size 1.27 1.27))))
  (property "Value" "+5V" (at 115.316 78.486 90) (show_name no) (do_not_autoplace no) (effects (font (size 1.27 1.27)) (justify left)))
  (property "Footprint" "" (at 115.57 81.28 0) (hide yes) (show_name no) (do_not_autoplace no) (effects (font (size 1.27 1.27))))
  (property "Datasheet" "" (at 115.57 81.28 0) (hide yes) (show_name no) (do_not_autoplace no) (effects (font (size 1.27 1.27))))
  (property "Description" "Power symbol creates a global label with name \"+5V\"" (at 115.57 81.28 0) (hide yes) (show_name no) (do_not_autoplace no) (effects (font (size 1.27 1.27))))
  (pin "1"))
 (symbol
  (lib_id "Device:LED")
  (at 140.97 99.06 90)
  (unit 1)
  (body_style 1)
  (exclude_from_sim no)
  (in_bom yes)
  (on_board yes)
  (in_pos_files yes)
  (dnp no)
  (fields_autoplaced yes)
  (property "Reference" "D2" (at 144.78 99.3774 90) (show_name no) (do_not_autoplace no) (effects (font (size 1.27 1.27)) (justify right)))
  (property "Value" "LED" (at 144.78 101.9174 90) (show_name no) (do_not_autoplace no) (effects (font (size 1.27 1.27)) (justify right)))
  (property "Footprint" "" (at 140.97 99.06 0) (hide yes) (show_name no) (do_not_autoplace no) (effects (font (size 1.27 1.27))))
  (property "Datasheet" "" (at 140.97 99.06 0) (hide yes) (show_name no) (do_not_autoplace no) (effects (font (size 1.27 1.27))))
  (property "Description" "Light emitting diode" (at 140.97 99.06 0) (hide yes) (show_name no) (do_not_autoplace no) (effects (font (size 1.27 1.27))))
  (property "Sim.Pins" "1=K 2=A" (at 140.97 99.06 0) (hide yes) (show_name no) (do_not_autoplace no) (effects (font (size 1.27 1.27))))
  (pin "1")
  (pin "2"))
 (symbol
  (lib_id "Device:Battery")
  (at 41.91 97.79 0)
  (unit 1)
  (body_style 1)
  (exclude_from_sim no)
  (in_bom yes)
  (on_board yes)
  (in_pos_files yes)
  (dnp no)
  (fields_autoplaced yes)
  (property "Reference" "9.6V1" (at 45.72 95.9484 0) (show_name no) (do_not_autoplace no) (effects (font (size 1.27 1.27)) (justify left)))
  (property "Value" "Battery" (at 45.72 98.4884 0) (show_name no) (do_not_autoplace no) (effects (font (size 1.27 1.27)) (justify left)))
  (property "Footprint" "Connector_PinHeader_2.54mm:PinHeader_1x02_P2.54mm_Vertical" (at 41.91 96.266 90) (hide yes) (show_name no) (do_not_autoplace no) (effects (font (size 1.27 1.27))))
  (property "Datasheet" "" (at 41.91 96.266 90) (hide yes) (show_name no) (do_not_autoplace no) (effects (font (size 1.27 1.27))))
  (property "Description" "Multiple-cell battery" (at 41.91 97.79 0) (hide yes) (show_name no) (do_not_autoplace no) (effects (font (size 1.27 1.27))))
  (property "Sim.Device" "V" (at 41.91 97.79 0) (hide yes) (show_name no) (do_not_autoplace no) (effects (font (size 1.27 1.27))))
  (property "Sim.Type" "DC" (at 41.91 97.79 0) (hide yes) (show_name no) (do_not_autoplace no) (effects (font (size 1.27 1.27))))
  (property "Sim.Pins" "1=+ 2=-" (at 41.91 97.79 0) (hide yes) (show_name no) (do_not_autoplace no) (effects (font (size 1.27 1.27))))
  (pin "1")
  (pin "2"))
 (symbol
  (lib_id "Device:C_Polarized")
  (at 107.95 90.17 0)
  (unit 1)
  (body_style 1)
  (exclude_from_sim no)
  (in_bom yes)
  (on_board yes)
  (in_pos_files yes)
  (dnp no)
  (fields_autoplaced yes)
  (property "Reference" "C4" (at 111.76 88.0109 0) (show_name no) (do_not_autoplace no) (effects (font (size 1.27 1.27)) (justify left)))
  (property "Value" "C_Polarized 10μF" (at 111.76 90.5509 0) (show_name no) (do_not_autoplace no) (effects (font (size 1.27 1.27)) (justify left)))
  (property "Footprint" "Capacitor_THT:CP_Radial_D5.0mm_P2.00mm" (at 108.9152 93.98 0) (hide yes) (show_name no) (do_not_autoplace no) (effects (font (size 1.27 1.27))))
  (property "Datasheet" "" (at 107.95 90.17 0) (hide yes) (show_name no) (do_not_autoplace no) (effects (font (size 1.27 1.27))))
  (property "Description" "Polarized capacitor" (at 107.95 90.17 0) (hide yes) (show_name no) (do_not_autoplace no) (effects (font (size 1.27 1.27))))
  (pin "1")
  (pin "2"))
 (symbol
  (lib_id "Regulator_Linear:L7805")
  (at 95.25 81.28 0)
  (unit 1)
  (body_style 1)
  (exclude_from_sim no)
  (in_bom yes)
  (on_board yes)
  (in_pos_files yes)
  (dnp no)
  (fields_autoplaced yes)
  (property "Reference" "U1" (at 95.25 74.93 0) (show_name no) (do_not_autoplace no) (effects (font (size 1.27 1.27))))
  (property "Value" "L7805" (at 95.25 77.47 0) (show_name no) (do_not_autoplace no) (effects (font (size 1.27 1.27))))
  (property "Footprint" "Package_TO_SOT_THT:TO-220-3_Vertical" (at 95.885 85.09 0) (hide yes) (show_name no) (do_not_autoplace no) (effects (font (size 1.27 1.27)
    (italic yes)) (justify left)))
  (property "Datasheet" "http://www.st.com/content/ccc/resource/technical/document/datasheet/41/4f/b3/b0/12/d4/47/88/CD00000444.pdf/files/CD00000444.pdf/jcr:content/translations/en.CD00000444.pdf" (at 95.25 82.55 0) (hide yes) (show_name no) (do_not_autoplace no) (effects (font (size 1.27 1.27))))
  (property "Description" "Positive 1.5A 35V Linear Regulator, Fixed Output 5V, TO-220/TO-263/TO-252" (at 95.25 81.28 0) (hide yes) (show_name no) (do_not_autoplace no) (effects (font (size 1.27 1.27))))
  (pin "2")
  (pin "3")
  (pin "1"))
 (sheet_instances
  (path ""
   (page "1")))
 (embedded_fonts no))
